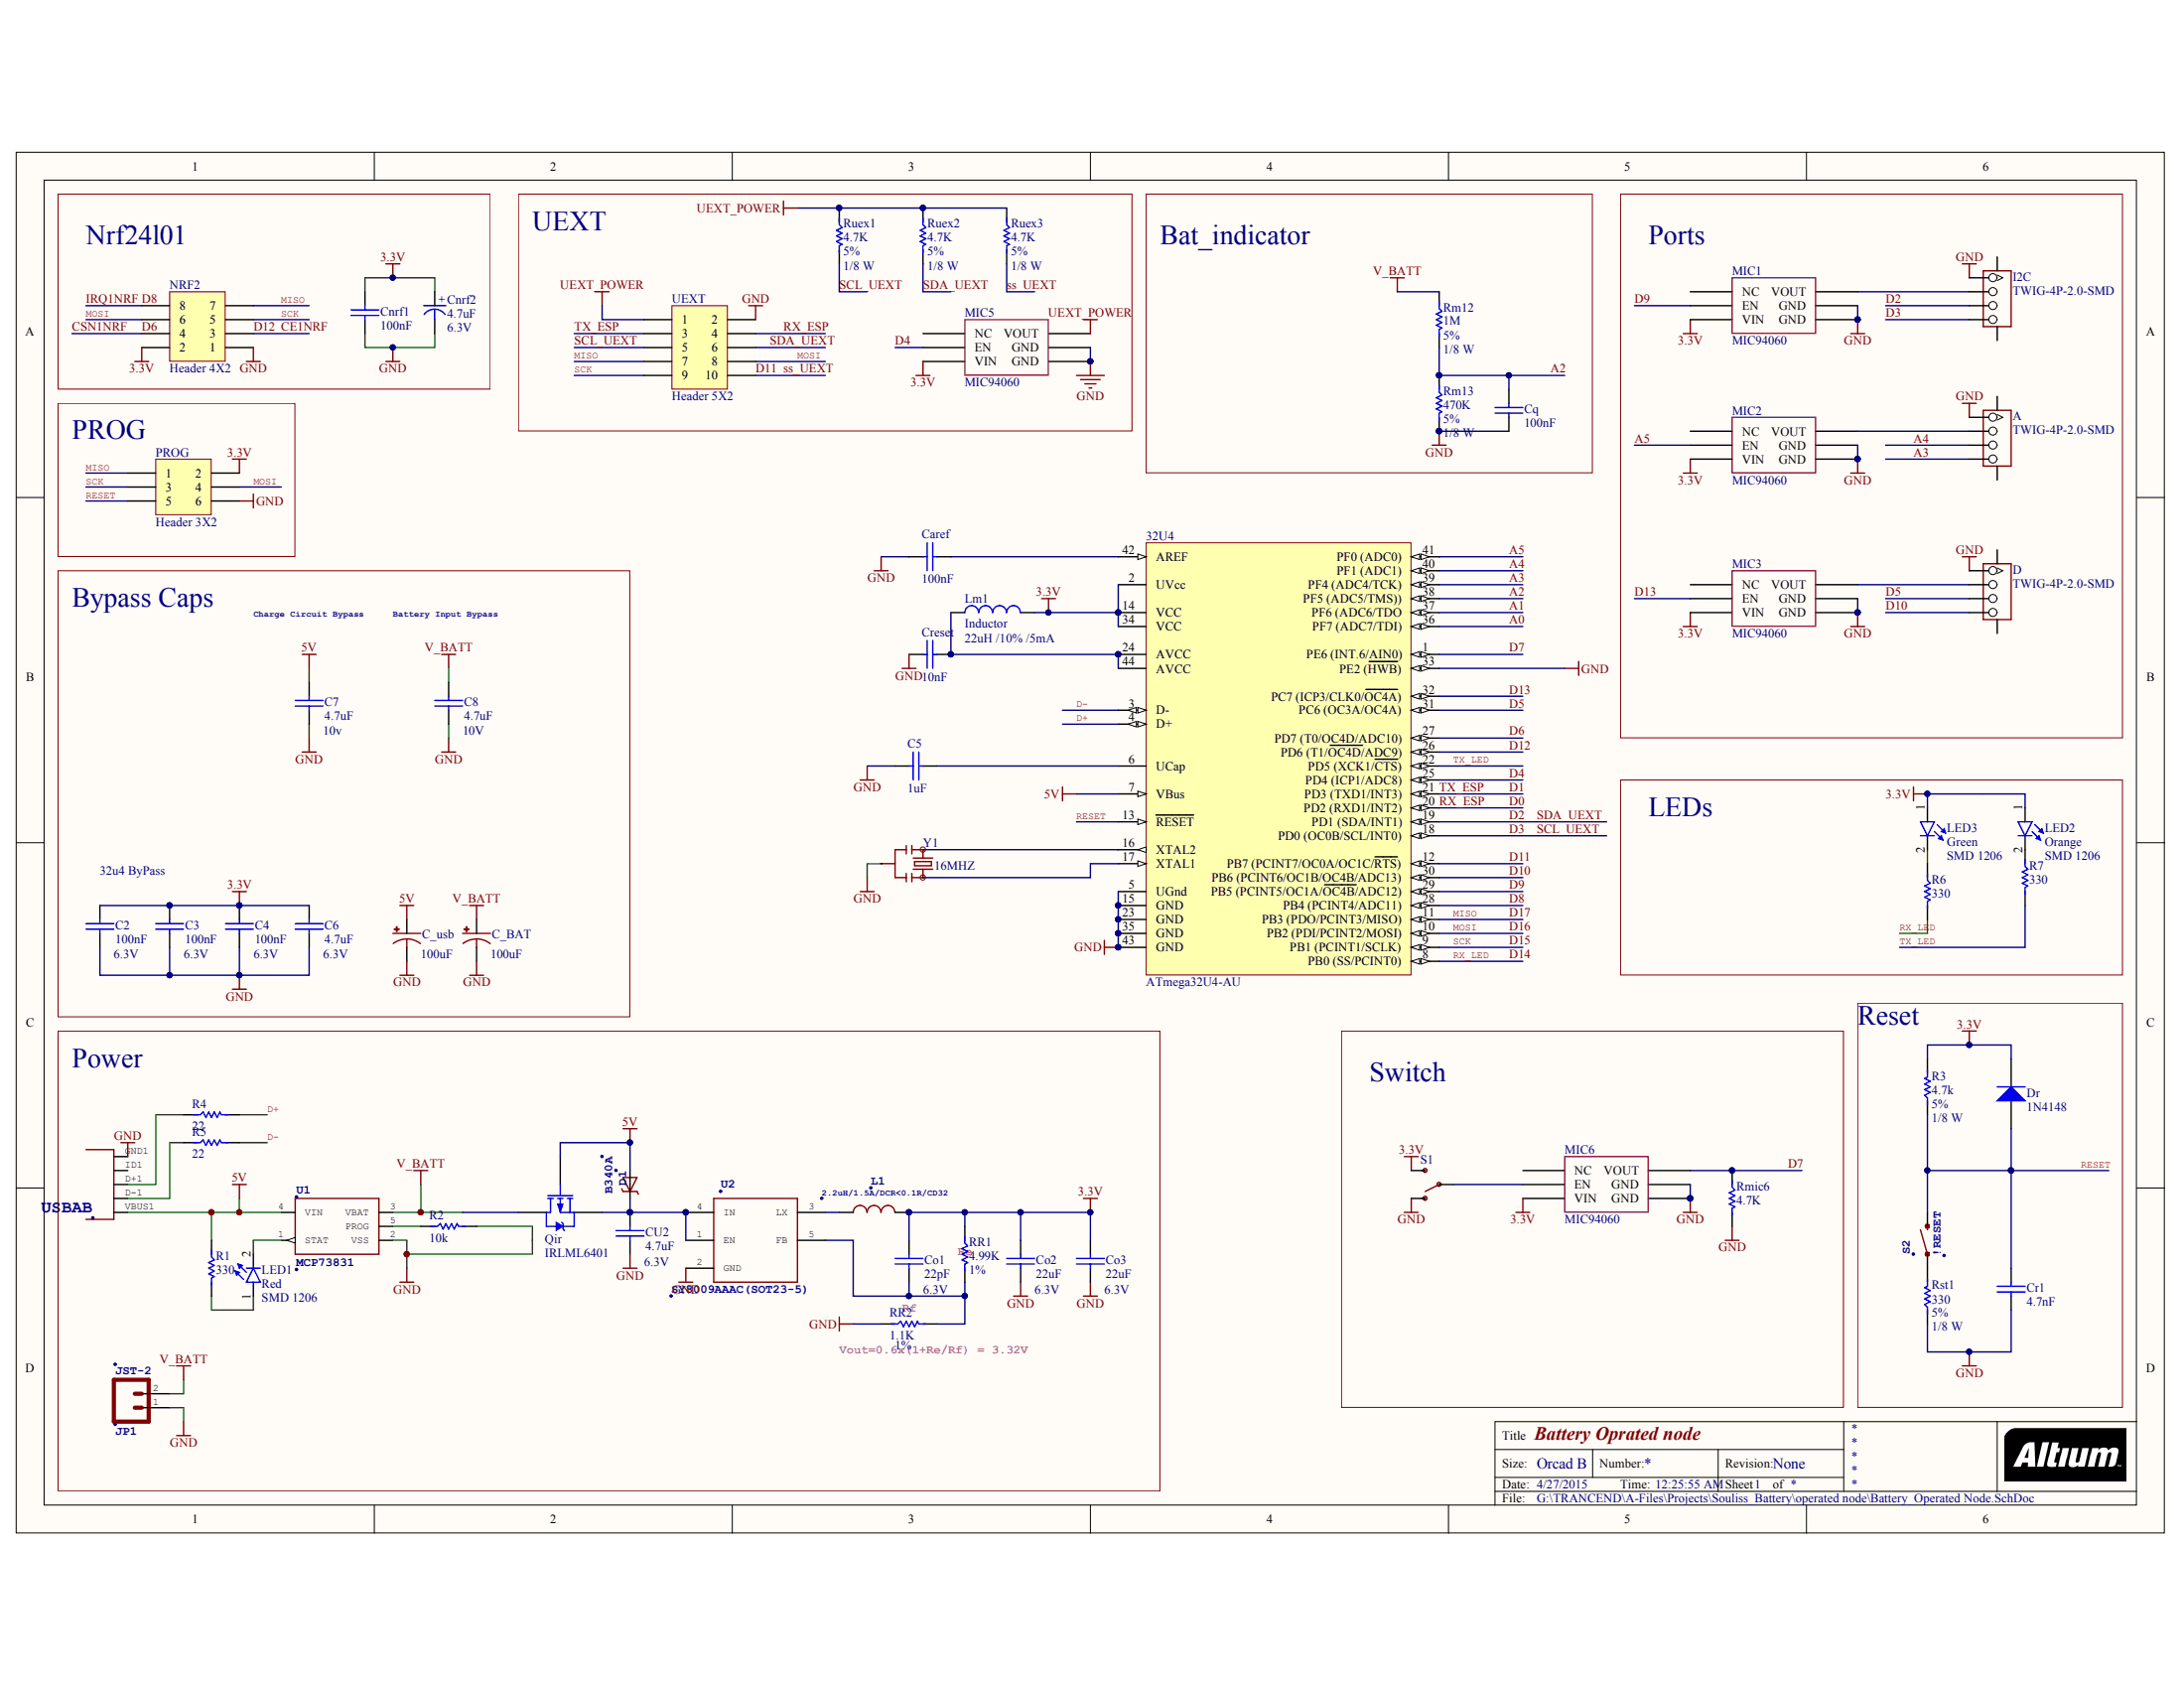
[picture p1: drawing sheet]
# Altium schematic sheet Battery_Operated Node.SchDoc: Battery Oprated node
size OrCAD B; Date: 3/26/2015 6:39:54 PM; ApprovedBy: Approved By:; CheckedBy: Checked By:; Author: Auther:; CompanyName: Souliss; DrawnBy: Yoosof Piran; Engineer: Yoosof Piran; Revision: None; SheetNumber: 1; Design by:: Design by:Yoosof Piran

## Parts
32U4  ATmega32U4-AU  [44ML_N]
A  TWIG-4P-2.0-SMD  [4P-SMD-2.0]
C2  Voltage: 6.3V  [SMD_CAP_0805]  (hidden comment: 100nF)
C3  Voltage: 6.3V  [SMD_CAP_0805]  (hidden comment: 100nF)
C4  Voltage: 6.3V  [SMD_CAP_0805]  (hidden comment: 100nF)
C5  1uF  [SMD_CAP_0805]
C6  Voltage: 6.3V  [SMD_CAP_0805]  (hidden comment: 4.7uF)
C7  Voltage: 10v  [SMD_CAP_0805]  (hidden comment: 4.7uF)
C8  Voltage: 10V  [SMD_CAP_0805]  (hidden comment: 4.7uF)
C_BAT  value 100uF  [PANASONIC_D]  (hidden comment: Polar Capacitor 10V)
C_usb  value 100uF  [PANASONIC_D]  (hidden comment: Polar Capacitor 10V)
Caref  100nF  [SMD_CAP_0805]
Cnrf1  100nF  [SMD_CAP_0805]
Cnrf2  value 4.7uF  Voltage: 6.3V  [CAPP 1206 (3216X18L) Size A]  (hidden comment: 4.7uF 6.3V Tantalum)
Co1  Voltage: 6.3V  [SMD_CAP_0805]  (hidden comment: 22pF)
Co2  Voltage: 6.3V  [SMD_CAP_0805]  (hidden comment: 22uF)
Co3  Voltage: 6.3V  [SMD_CAP_0805]  (hidden comment: 22uF)
Cq  100nF  [SMD_CAP_0805]
Cr1  4.7nF  [SMD_CAP_0805]
Creset  10nF  [SMD_CAP_0805]
CU2  Voltage: 6.3V  [SMD_CAP_0805]  (hidden comment: 4.7uF)
D  TWIG-4P-2.0-SMD  [4P-SMD-2.0]
D1  B340A  [SMA-DIODE]
Dr  1N4148  [LL4148]
I2C  TWIG-4P-2.0-SMD  [4P-SMD-2.0]
JP1  JST-2  [JST-2-SMD]
L1  2.2uH/1.5A/DCR<0.1R/CD32  [CD32]
LED1  Size: SMD 1206  [LED SMD 1206]  (hidden comment: Red)
LED2  Size: SMD 1206  [LED SMD 1206]  (hidden comment: Orange)
LED3  Size: SMD 1206  [LED SMD 1206]  (hidden comment: Green)
Lm1  Inductor  value 22uH /10% /5mA  [INDC3216]
MIC1  MIC94060  [mic94060]
MIC2  MIC94060  [mic94060]
MIC3  MIC94060  [mic94060]
MIC5  MIC94060  [mic94060]
MIC6  MIC94060  [mic94060]
NRF2  Header 4X2  [HDR2X4]
PROG  Header 3X2  [HDR2X3]
Qir  IRLML6401  [Micro3_N]
R1  330  [RES 0805 (2012X06L)]
R2  10k  [RES 0805 (2012X06L)]
R3  Tolerance: 5%  Power: 1/8 W  [RES 0805 (2012X06L)]  (hidden comment: 4.7k)
R4  22  [RES 0805 (2012X06L)]
R5  22  [RES 0805 (2012X06L)]
R6  330  [RES 0805 (2012X06L)]
R7  330  [RES 0805 (2012X06L)]
Rm12  Tolerance: 5%  Power: 1/8 W  [RES 0805 (2012X06L)]  (hidden comment: 1M)
Rm13  Tolerance: 5%  Power: 1/8 W  [RES 0805 (2012X06L)]  (hidden comment: 470K)
Rmic6  4.7K  [RES 0805 (2012X06L)]
RR1  Tolerance: 1%  [RES 0805 (2012X06L)]  (hidden comment: 4.99K)
RR2  Tolerance: 1%  [RES 0805 (2012X06L)]  (hidden comment: 1.1K)
Rst1  Tolerance: 5%  Power: 1/8 W  [RES 0805 (2012X06L)]  (hidden comment: 330)
Ruex1  Tolerance: 5%  Power: 1/8 W  [RES 0805 (2012X06L)]  (hidden comment: 4.7K)
Ruex2  Tolerance: 5%  Power: 1/8 W  [RES 0805 (2012X06L)]  (hidden comment: 4.7K)
Ruex3  Tolerance: 5%  Power: 1/8 W  [RES 0805 (2012X06L)]  (hidden comment: 4.7K)
S1  (no value)  [SWITCH-SPDT-SMD]
S2  !RESET  [TACTILE_SWITCH_SMD]
U1  MCP73831  [SOT23-5]
U2  SY8009AAAC(SOT23-5)  [SOT23-5]
U5  USB AB Connector(micro usb)  [USB-AB-MICRO-SMD_V03]  (value not drawn)
UEXT  Header 5X2  [HDR2X5]
Y1  16MHZ  [RESONATOR-SMD]

## Blocks framed on the sheet
Nrf24l01: Cnrf1 Cnrf2 NRF2
UEXT: MIC5 Ruex1-Ruex3 UEXT
Bat_indicator: Cq Rm12 Rm13
Ports: A D I2C MIC1-MIC3
PROG: PROG
Bypass Caps: C2-C4 C6-C8 C_BAT C_usb
LEDs: LED2 LED3 R6 R7
Reset: Cr1 Dr R3 Rst1 S2
Power: Co1-Co3 CU2 D1 JP1 L1 LED1 Qir R1 R2 R4 R5 RR1 RR2 U1 U2 U5
Switch: MIC6 Rmic6 S1

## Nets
3.3V: 32U4.2(UVcc) 32U4.14(VCC) 32U4.34(VCC) C2.2(-) C3.2(-) C4.2(-) C6.2(-) Cnrf1.1(+) Cnrf2.1(+) Co1.2(-) Co2.2(-) Co3.2(-) Dr.2(K) L1.2 LED2.1(A) LED3.1(A) Lm1.2 MIC1.4(VIN) MIC2.4(VIN) MIC3.4(VIN) MIC5.4(VIN) MIC6.4(VIN) NRF2.2 PROG.2 R3.2 RR1.1 S1.3(S)
5V: 32U4.7(VBus) C7.2(-) C_usb.+ D1.A Qir.1(G) R1.1 U1.4(VIN) U5.VBUS1(VBUS)
GND: 32U4.5(UGnd) 32U4.15(GND) 32U4.23(GND) 32U4.33(PE2_(~{HWB})) 32U4.35(GND) 32U4.43(GND) A.1 C2.1(+) C3.1(+) C4.1(+) C5.1(+) C6.1(+) C7.1(+) C8.1(+) C_BAT.- C_usb.- Caref.1(+) Cnrf1.2(-) Cnrf2.2(-) Co2.1(+) Co3.1(+) Cq.2(-) Cr1.2(-) Creset.1(+) CU2.1(+) D.1 I2C.1 JP1.1 MIC1.2(GND) MIC1.5(GND) MIC2.2(GND) MIC2.5(GND) MIC3.2(GND) MIC3.5(GND) MIC5.2(GND) MIC5.5(GND) MIC6.2(GND) MIC6.5(GND) NRF2.1 PROG.6 R2.2 Rm13.2 Rmic6.2 RR2.1 Rst1.1 S1.1(O) U1.2(VSS) U2.2(GND) U5.GND1(GND) UEXT.2 Y1.2
UEXT_POWER: MIC5.1(VOUT) Ruex1.1 Ruex2.1 Ruex3.1 UEXT.1
V_BATT: C8.2(-) C_BAT.+ JP1.2 Qir.3(D) Rm12.1 U1.3(VBAT)
A0: 32U4.36(PF7_(ADC7/TDI))
A1: 32U4.37(PF6_(ADC6/TDO)
A2: 32U4.38(PF5_(ADC5/TMS))) Cq.1(+) Rm12.2 Rm13.1
A3: 32U4.39(PF4_(ADC4/TCK)) A.4
A4: 32U4.40(PF1_(ADC1)) A.3
A5: 32U4.41(PF0_(ADC0)) MIC2.3(EN)
CE1NRF: 32U4.26(PD6_(T1/~{OC4D}/ADC9)) NRF2.3  [also labelled D12]
CSN1NRF: 32U4.27(PD7_(T0/OC4D/ADC10)) NRF2.4  [also labelled D6]
D0: 32U4.20(PD2_(RXD1/INT2)) UEXT.4  [also labelled RX_ESP]
D1: 32U4.21(PD3_(TXD1/INT3)) UEXT.3  [also labelled TX_ESP]
D2: 32U4.19(PD1_(SDA/INT1)) I2C.3 Ruex2.2 UEXT.6  [also labelled SDA_UEXT]
D3: 32U4.18(PD0_(OC0B/SCL/INT0)) I2C.4 Ruex1.2 UEXT.5  [also labelled SCL_UEXT]
D4: 32U4.25(PD4_(ICP1/ADC8)) MIC5.3(EN)
D5: 32U4.31(PC6_(OC3A/OC4A)) D.3
D7: 32U4.1(PE6_(INT.6/AIN0)) MIC6.1(VOUT) Rmic6.1
D8: 32U4.28(PB4_(PCINT4/ADC11)) NRF2.8  [also labelled IRQ1NRF]
D9: 32U4.29(PB5_(PCINT5/OC1A/~{OC4B}/ADC12)) MIC1.3(EN)
D10: 32U4.30(PB6_(PCINT6/OC1B/OC4B/ADC13)) D.4
D11: 32U4.12(PB7_(PCINT7/OC0A/OC1C/~{RTS})) Ruex3.2 UEXT.10  [also labelled ss_UEXT]
D13: 32U4.32(PC7_(ICP3/CLK0/~{OC4A})) MIC3.3(EN)
D14: 32U4.8(PB0_(SS/PCINT0)) R6.2  [also labelled RX_LED]
D15: 32U4.9(PB1_(PCINT1/SCLK)) NRF2.5 PROG.3 UEXT.9  [also labelled SCK]
D16: 32U4.10(PB2_(PDI/PCINT2/MOSI)) NRF2.6 PROG.4 UEXT.8  [also labelled MOSI]
D17: 32U4.11(PB3_(PDO/PCINT3/MISO)) NRF2.7 PROG.1 UEXT.7  [also labelled MISO]
D+: 32U4.4(D+) R4.2
D-: 32U4.3(D-) R5.2
RESET: 32U4.13(~{RESET}) Cr1.1(+) Dr.1(A) PROG.5 R3.1 S2.3
TX_LED: 32U4.22(PD5_(XCK1/~{CTS})) R7.2
Net32U4_6: 32U4.6(UCap) C5.2(-)
Net32U4_16: 32U4.16(XTAL2) Y1.1
Net32U4_17: 32U4.17(XTAL1) Y1.3
Net32U4_24: 32U4.24(AVCC) 32U4.44(AVCC) Creset.2(-) Lm1.1
Net32U4_42: 32U4.42(AREF) Caref.2(-)
NetA_2: A.2 MIC2.1(VOUT)
NetCo1_1: Co1.1(+) RR1.2 RR2.2 U2.5(FB)
NetCU2_2: CU2.2(-) D1.C Qir.2(S) U2.1(EN) U2.4(IN)
NetD_2: D.2 MIC3.1(VOUT)
NetI2C_2: I2C.2 MIC1.1(VOUT)
NetL1_1: L1.1 U2.3(LX)
NetLED1_1: LED1.1(A) R1.2
NetLED1_2: LED1.2(K) U1.1(STAT)
NetLED2_2: LED2.2(K) R7.1
NetLED3_2: LED3.2(K) R6.1
NetMIC6_3: MIC6.3(EN) S1.2(P)
NetR2_1: R2.1 U1.5(PROG)
NetR4_1: R4.1 U5.D+1(D+)
NetR5_1: R5.1 U5.D-1(D-)
NetRst1_2: Rst1.2 S2.1

Not connected (* = marked no-connect by the designer): A SS1 SS2; D SS1 SS2; I2C SS1 SS2; MIC1 6(NC); MIC2 6(NC); MIC3 6(NC); MIC5 6(NC); MIC6 6(NC); U5 ID1(USBID)

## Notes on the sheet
- Charge Circuit Bypass
- Battery Input Bypass
- 32u4 ByPass
- (near RR1) Re
- (near RR2) Vout=0.6x(1+Re/Rf) = 3.32V
- (near RR2) Rf
